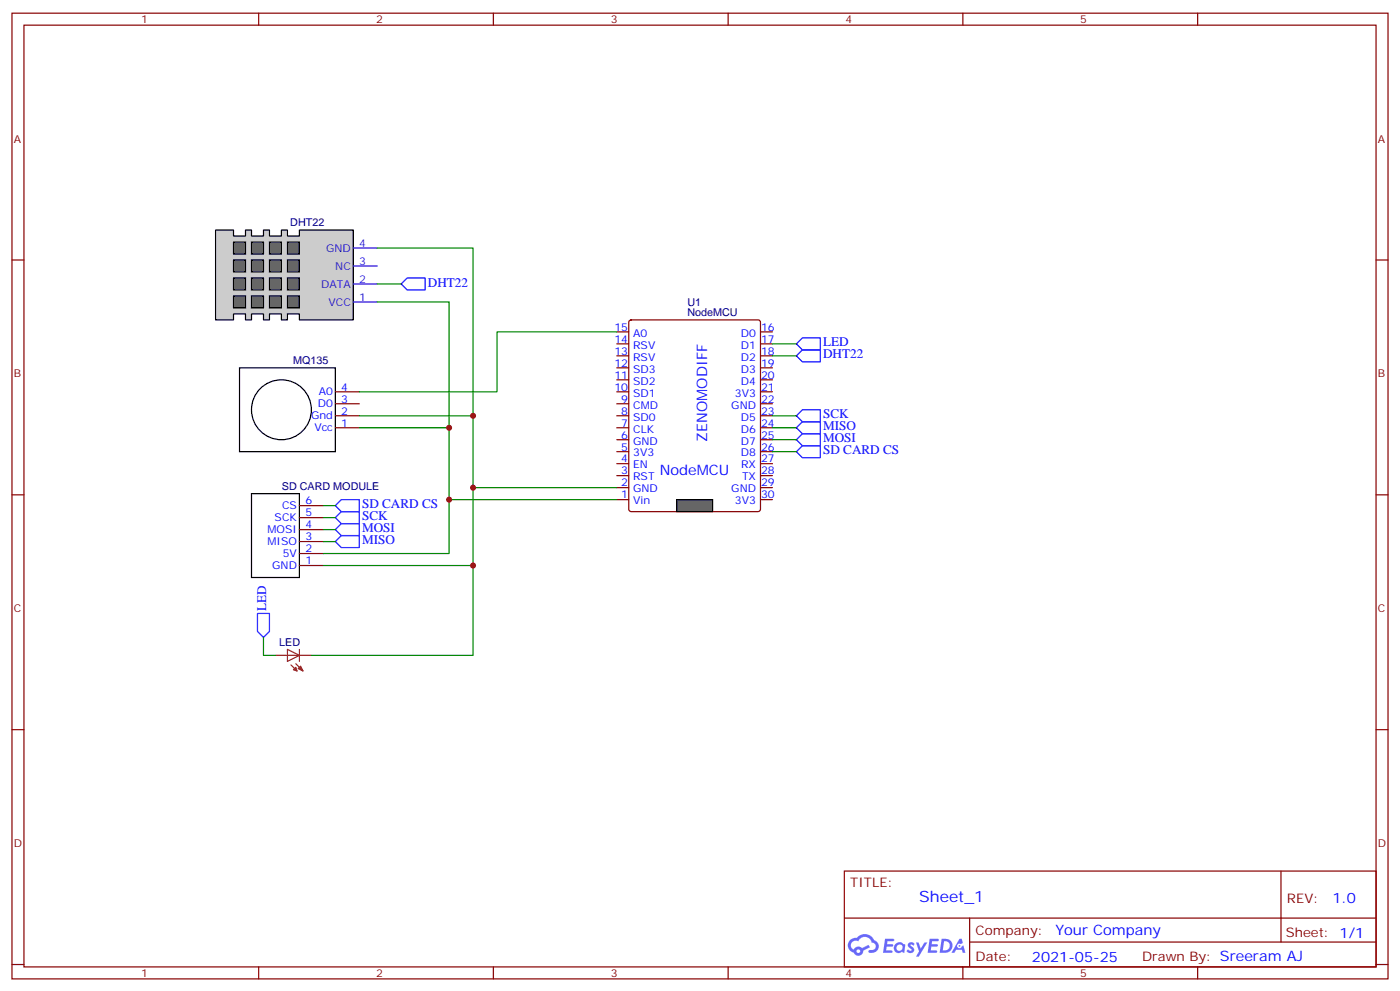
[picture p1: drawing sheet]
<svg xmlns="http://www.w3.org/2000/svg" width="412mm" height="292mm" viewBox="0 0 412 292" stroke-linecap="round" stroke-linejoin="round" font-family="sans-serif">
<g fill="none" stroke="#870000" stroke-width=".35">
<path d="M3.5 3.9h405.4v284.3h-405.4zM7.1 7.4h398.2v277.3h-398.2zM76.2 3.9v3.5M145.3 3.9v3.5M214.5 3.9v3.5M283.6 3.9v3.5M352.8 3.9v3.5M3.5 76.6h3.6M405.3 76.6h3.6M3.5 145.7h3.6M405.3 145.7h3.6M3.5 214.8h3.6"/>
<path d="M405.3 214.8h3.6M248.7 256.5h156.6v28.2h-156.6zM377.3 256.5v20.9M248.7 270.3h156.5M285.6 277.4h119.6M285.6 270.3v14.1M3.5 284h3.6M76.2 284.7v3.5M145.3 284.7v3.5M214.5 284.7v3.5M283.6 284.7v3.5M352.8 284.7v3.5"/>
<path d="M405.3 284h3.6"/>
</g>
<g fill="#5487ff">
<path d="M267.7 277.6a1.22 1.22 0 0 1 1.7 .3l-.4 .6a.47 .47 0 0 0-.3-.4 .47 .47 0 0 0-.5 .2l.1 .2a1.14 1.14 0 0 1 .8 1.8 1.14 1.14 0 0 1-1.9-.1l-.2-.1 .5-.6 .7 .4a.29 .29 0 0 0 .3-.2 .29 .29 0 0 0-.2-.3 1.04 1.04 0 0 1-.6-1.8z"/>
<path d="M260.7 276.4h2.4l.3 .2-.2 .5h-1.8l-.1 .9h1.5l.3 .4-.3 .3h-1.6l-.2 1.1 1.7 .1 .2 .3-.2 .3-2.6 .1z"/>
<path d="M273.8 276.4h2.4l.3 .2-.1 .5h-1.8l-.2 .9h1.6l.3 .4-.4 .3h-1.6l-.1 1.1 1.7 .1 .2 .3-.2 .3h-2.6z"/>
<path d="M282.6 276.4h.7l.3 1.3-.6 .3a.69 .69 0 0 0-1 .2 .69 .69 0 0 0 .4 1 .69 .69 0 0 0 .9-.6l.5-.3 .6 2.2h-.8l-.2-.8h-1.8l-.5 .8h-.8z"/>
<path d="M269.8 277.5h.8l.6 1.8 1.1-1.8h.9l-2.6 4.2h-.8l.9-1.6z"/>
<path d="M277.4 276.4l-.6 4.2h1.3a2.11 2.11 0 0 0 2.5-2.2 2.11 2.11 0 0 0-2.5-2zM278.1 277.1a1.39 1.39 0 0 1 1.7 1.5 1.39 1.39 0 0 1-1.8 1.2h-.3z"/>
<path d="M263.7 278a1.54 1.54 0 0 0-.1 2.2 1.54 1.54 0 0 0 2.2 .1l.6 .3 .3-2.3-.2-.3h-.4a1.49 1.49 0 0 0-2.4 0zM264 279a.94 .94 0 0 1 1.8 0 .94 .94 0 0 1-1.8 0z"/>
<path d="M250.4 276.8a2.18 2.18 0 0 0 1.1 3.7 1.44 1.44 0 0 0 1.6 .9 1.44 1.44 0 0 0 1.2-1.5l2-1-.5-.7-1.9 1a1.47 1.47 0 0 0-2.4 .4 1.39 1.39 0 0 1-.7-1.9 1.39 1.39 0 0 1 2-.5 2.12 2.12 0 0 1 2.2-1.3 2.12 2.12 0 0 1 1.9 1.7 1.14 1.14 0 0 1 1.1 1.4 1.14 1.14 0 0 1-1.7 .7 .43 .43 0 0 0-.5 .4 .43 .43 0 0 0 .4 .5 1.98 1.98 0 0 0 2.5-1.3 1.98 1.98 0 0 0-1.2-2.5 3.1 3.1 0 0 0-5.3-.7l-.9 .1zM252.3 280.1a.55 .55 0 0 1 1.1 0 .55 .55 0 0 1-1.1 0z"/>
<circle cx="282.6" cy="278.5" r=".26"/>
</g>
<path d="M63.5 67.7h5.3v1.8h3.5v-1.8h1.8v1.8h3.5v-1.8h1.8v1.8h3.5v-1.8h1.8v1.8h3.5v-1.8h15.9v26.5h-15.9v-1.8h-3.5v1.8h-1.8v-1.8h-3.5v1.8h-1.8v-1.8h-3.5v1.8h-1.8v-1.8h-3.5v1.8h-5.3z" fill="#ccc" stroke="#000" stroke-width=".35"/>
<g fill="#666" stroke="#000" stroke-width=".35">
<path d="M68.8 87.1h3.5v3.6h-3.5z"/>
<path d="M68.8 81.8h3.5v3.6h-3.5z"/>
<path d="M68.8 76.6h3.5v3.5h-3.5z"/>
<path d="M74.1 87.1h3.5v3.6h-3.5z"/>
<path d="M74.1 81.8h3.5v3.6h-3.5z"/>
<path d="M74.1 76.6h3.5v3.5h-3.5z"/>
<path d="M79.4 87.1h3.5v3.6h-3.5z"/>
<path d="M79.4 81.8h3.5v3.6h-3.5z"/>
<path d="M79.4 76.6h3.5v3.5h-3.5z"/>
<path d="M84.7 87.1h3.5v3.6h-3.5z"/>
<path d="M84.7 81.8h3.5v3.6h-3.5z"/>
<path d="M84.7 76.6h3.5v3.5h-3.5z"/>
<path d="M68.8 71.3h3.5v3.5h-3.5z"/>
<path d="M74.1 71.3h3.5v3.5h-3.5z"/>
<path d="M79.4 71.3h3.5v3.5h-3.5z"/>
<path d="M84.7 71.3h3.5v3.5h-3.5z"/>
</g>
<path d="M104.1 78.3h7M104.1 73h7M104.1 88.9h7M104.1 83.6h7" fill="none" stroke="#30c" stroke-width=".35"/>
<g fill="none" stroke="#000" stroke-width=".35">
<path d="M70.6 108.3h28.2v24.7h-28.2zM74.1 145.3h14.1v24.7h-14.1z"/>
<circle cx="82.9" cy="120.6" r="8.8"/>
</g>
<g fill="none" stroke="#870000" stroke-width=".35">
<path d="M181.7 97.7h3.5M185.4 94.4l.5-.2h37.4l.5 .2 .2 .5v55l-.2 .5-.5 .2h-37.4l-.5-.2-.2-.5v-55zM224 97.7h3.5M98.8 118.9h7M98.8 115.4h7M181.7 118.9h3.5M181.7 115.4h3.5M181.7 111.8h3.5M181.7 108.3h3.5M181.7 104.8h3.5M181.7 101.2h3.5M224 118.9h3.5"/>
<path d="M224 115.4h3.5M224 111.8h3.5M224 108.3h3.5M224 104.8h3.5M224 101.2h3.5M98.8 125.9h7M98.8 122.4h7M181.7 125.9h3.5M181.7 122.4h3.5M181.7 136.5h3.5M181.7 133h3.5M181.7 129.5h3.5"/>
<path d="M224 125.9h3.5M224 122.4h3.5M224 136.5h3.5M224 133h3.5M224 129.5h3.5M88.2 159.5h7M88.2 155.9h7M88.2 152.4h7M88.2 148.9h7M181.7 147.1h3.5M181.7 143.6h3.5M181.7 140.1h3.5"/>
<path d="M224 147.1h3.5M224 143.6h3.5M224 140.1h3.5M88.2 166.5h7M88.2 163h7"/>
</g>
<path d="M81.1 193h10.6M84.7 191.2l3.5 1.8-3.5 1.7zM85.7 195.8l1.8 1.8M87.1 195.4l2.2 2.2M88.2 191.2v3.5" fill="none" stroke="#8c2424" stroke-width=".35"/>
<g fill="#8c2424" stroke="#8c2424" stroke-width=".35">
<path d="M86.4 197.2l.7-.7 .4 1.1z"/>
<path d="M87.8 196.8l.7-.7 .8 1.5z"/>
</g>
<path d="M111.1 73h28.2v49.4h-33.5M111.1 88.9h21.2v37h-26.5M132.3 125.9v37.1h-37.1M139.3 122.4v44.1h-44.1M139.3 166.5v26.5h-47.6M77.6 187.7v5.3h3.5" fill="none" stroke="#008700" stroke-width=".35"/>
<path d="M234.6 101.2l1.8-1.7h5.3v3.5h-5.3zM75.8 180.6h3.6v5.3l-1.8 1.8-1.8-1.8z" fill="none" stroke="#00f" stroke-width=".35"/>
<path d="M199.3 147.1h10.6v3.5h-10.6z" fill="#666" stroke="#000" stroke-width=".35"/>
<g fill="none" stroke="#008700" stroke-width=".35">
<path d="M111.1 83.6h7.1M181.7 97.7h-35.3v17.7h-40.6M227.5 101.2h7.1M227.5 104.8h7.1M227.5 133h7.1M227.5 129.5h7.1M227.5 125.9h7.1M227.5 122.4h7.1M95.2 148.9h3.6M95.2 155.9h3.6M95.2 159.5h3.6M95.2 152.4h3.6"/>
<path d="M132.3 147.1h49.4M139.3 143.6h42.4"/>
</g>
<path d="M118.2 83.6l1.7-1.8h5.3v3.6h-5.3zM234.6 104.8l1.8-1.8h5.3v3.5h-5.3zM234.6 133l1.8-1.8h5.3v3.6h-5.3zM234.6 129.5l1.8-1.8h5.3v3.5h-5.3zM234.6 125.9l1.8-1.7h5.3v3.5h-5.3zM234.6 122.4l1.8-1.8h5.3v3.6h-5.3zM98.8 148.9l1.7-1.8h5.3v3.5h-5.3zM98.8 159.5l1.7-1.8h5.3v3.5h-5.3zM98.8 152.4l1.7-1.8h5.3v3.6h-5.3zM100.5 154.2h5.3v3.5h-5.3l-1.7-1.8z" fill="none" stroke="#00f" stroke-width=".35"/>
<g fill="#c00">
<circle cx="139.3" cy="122.4" r=".88"/>
<circle cx="139.3" cy="166.5" r=".88"/>
<circle cx="132.3" cy="125.9" r=".88"/>
<circle cx="132.3" cy="147.1" r=".88"/>
<circle cx="139.3" cy="143.6" r=".88"/>
</g>
<text font-size="4.6" fill="#00f" x="270.8" y="265.5">Sheet_1</text>
<g font-size="4.2" fill="#00f">
<text x="208.3" y="130.1" transform="rotate(-90 208.3 130.1)">ZENOMODIFF</text>
<text x="194.4" y="140">NodeMCU</text>
<text x="392.5" y="265.7">1.0</text>
<text x="310.9" y="275.3">Your Company</text>
<text x="304" y="283.1">2021-05-25</text>
</g>
<g font-size="3.9" fill="#00f">
<text x="126" y="84.4">DHT22</text>
<text x="242.5" y="102">LED</text>
<text x="242.5" y="105.5">DHT22</text>
<text x="242.5" y="123.2">SCK</text>
<text x="242.5" y="130.2">MOSI</text>
<text x="242.5" y="126.7">MISO</text>
<text x="242.5" y="133.8">SD CARD CS</text>
<text x="106.6" y="149.6">SD CARD CS</text>
<text x="106.6" y="153.2">SCK</text>
<text x="106.6" y="156.7">MOSI</text>
<text x="106.6" y="160.2">MISO</text>
<text x="78.4" y="179.8" transform="rotate(-90 78.4 179.8)">LED</text>
</g>
<g font-size="3.9" fill="#800">
<text x="250.5" y="261.1">TITLE:</text>
<text x="379.1" y="265.7">REV:</text>
<text x="287.4" y="275.3">Company:</text>
<text x="378.7" y="275.9">Sheet: 1/1</text>
<text x="287.4" y="282.9">Date:</text>
<text x="336.4" y="283">Drawn By: Sreeram AJ</text>
</g>
<g font-size="3.2" fill="#800">
<text x="41.6" y="6.9">1</text>
<text x="110.8" y="6.9">2</text>
<text x="179.9" y="6.9">3</text>
<text x="249.1" y="6.9">4</text>
<text x="318.2" y="6.9">5</text>
<text x="4.1" y="42">A</text>
<text x="405.9" y="42">A</text>
<text x="4.1" y="111.1">B</text>
<text x="405.9" y="111.1">B</text>
<text x="4.1" y="180.3">C</text>
<text x="405.9" y="180.3">C</text>
<text x="4.1" y="249.4">D</text>
<text x="405.9" y="249.4">D</text>
<text x="41.6" y="287.7">1</text>
<text x="110.8" y="287.7">2</text>
<text x="179.9" y="287.7">3</text>
<text x="249.1" y="287.7">4</text>
<text x="318.2" y="287.7">5</text>
</g>
<g font-size="3.2" fill="#000080">
<text x="85.5" y="66.7">DHT22</text>
<text x="202.5" y="93.1">NodeMCU</text>
<text x="202.5" y="90.1">U1</text>
<text x="86.4" y="107.2">MQ135</text>
<text x="83" y="144.3">SD CARD MODULE</text>
<text x="82.2" y="190.1">LED</text>
</g>
<g font-size="3.2" fill="#30c">
<text x="96.1" y="74.1">GND</text>
<text x="105.8" y="78">3</text>
<text x="105.8" y="72.7">4</text>
<text x="98.8" y="79.4">NC</text>
<text x="105.8" y="83.3">2</text>
<text x="94.6" y="84.7">DATA</text>
<text x="96.8" y="90">VCC</text>
<text x="105.8" y="88.5">1</text>
</g>
<g font-size="3.2" fill="#00f">
<text x="181" y="100.9">14</text>
<text x="181" y="97.4">15</text>
<text x="186.5" y="99.1">A0</text>
<text x="218.2" y="99.1">D0</text>
<text x="224.2" y="97.4">16</text>
<text x="224.2" y="100.9">17</text>
<text x="181" y="107.9">12</text>
<text x="181" y="104.4">13</text>
<text x="186.5" y="106.2">RSV</text>
<text x="186.5" y="102.7">RSV</text>
<text x="218.2" y="102.7">D1</text>
<text x="218.2" y="106.2">D2</text>
<text x="224.2" y="104.4">18</text>
<text x="224.2" y="107.9">19</text>
<text x="181" y="111.5">11</text>
<text x="186.5" y="113.2">SD2</text>
<text x="186.5" y="109.7">SD3</text>
<text x="218.2" y="109.7">D3</text>
<text x="218.2" y="113.2">D4</text>
<text x="224.2" y="111.5">20</text>
<text x="93.6" y="119.9">D0</text>
<text x="93.9" y="116.4">A0</text>
<text x="100.5" y="118.5">3</text>
<text x="100.5" y="115">4</text>
<text x="181" y="115">10</text>
<text x="183" y="118.5">9</text>
<text x="186.5" y="116.8">SD1</text>
<text x="216.5" y="116.8">3V3</text>
<text x="224.2" y="115">21</text>
<text x="224.2" y="118.5">22</text>
<text x="91.6" y="123.5">Gnd</text>
<text x="100.5" y="125.6">1</text>
<text x="100.5" y="122.1">2</text>
<text x="183" y="125.6">7</text>
<text x="183" y="122.1">8</text>
<text x="186.5" y="123.8">SD0</text>
<text x="186.5" y="120.3">CMD</text>
<text x="215.4" y="120.3">GND</text>
<text x="218.2" y="123.8">D5</text>
<text x="224.2" y="122.1">23</text>
<text x="224.2" y="125.6">24</text>
<text x="92.6" y="127">Vcc</text>
<text x="183" y="129.1">6</text>
<text x="186.5" y="130.9">GND</text>
<text x="186.5" y="127.4">CLK</text>
<text x="218.2" y="127.4">D6</text>
<text x="218.2" y="130.9">D7</text>
<text x="224.2" y="129.1">25</text>
<text x="183" y="136.2">4</text>
<text x="183" y="132.6">5</text>
<text x="186.5" y="137.9">EN</text>
<text x="186.5" y="134.4">3V3</text>
<text x="218.2" y="134.4">D8</text>
<text x="218.3" y="137.9">RX</text>
<text x="224.2" y="132.6">26</text>
<text x="224.2" y="136.2">27</text>
<text x="183" y="143.2">2</text>
<text x="183" y="139.7">3</text>
<text x="186.5" y="141.5">RST</text>
<text x="218.6" y="141.5">TX</text>
<text x="224.2" y="139.7">28</text>
<text x="224.2" y="143.2">29</text>
<text x="83.1" y="149.9">CS</text>
<text x="90" y="148.5">6</text>
<text x="183" y="146.8">1</text>
<text x="186.5" y="148.5">Vin</text>
<text x="186.5" y="145">GND</text>
<text x="215.4" y="145">GND</text>
<text x="216.5" y="148.5">3V3</text>
<text x="224.2" y="146.8">30</text>
<text x="80.9" y="153.5">SCK</text>
<text x="90" y="155.6">4</text>
<text x="90" y="152">5</text>
<text x="78.8" y="160.5">MISO</text>
<text x="78.8" y="157">MOSI</text>
<text x="90" y="159.1">3</text>
<text x="80.2" y="167.6">GND</text>
<text x="83.3" y="164">5V</text>
<text x="90" y="166.2">1</text>
<text x="90" y="162.6">2</text>
</g>
</svg>
